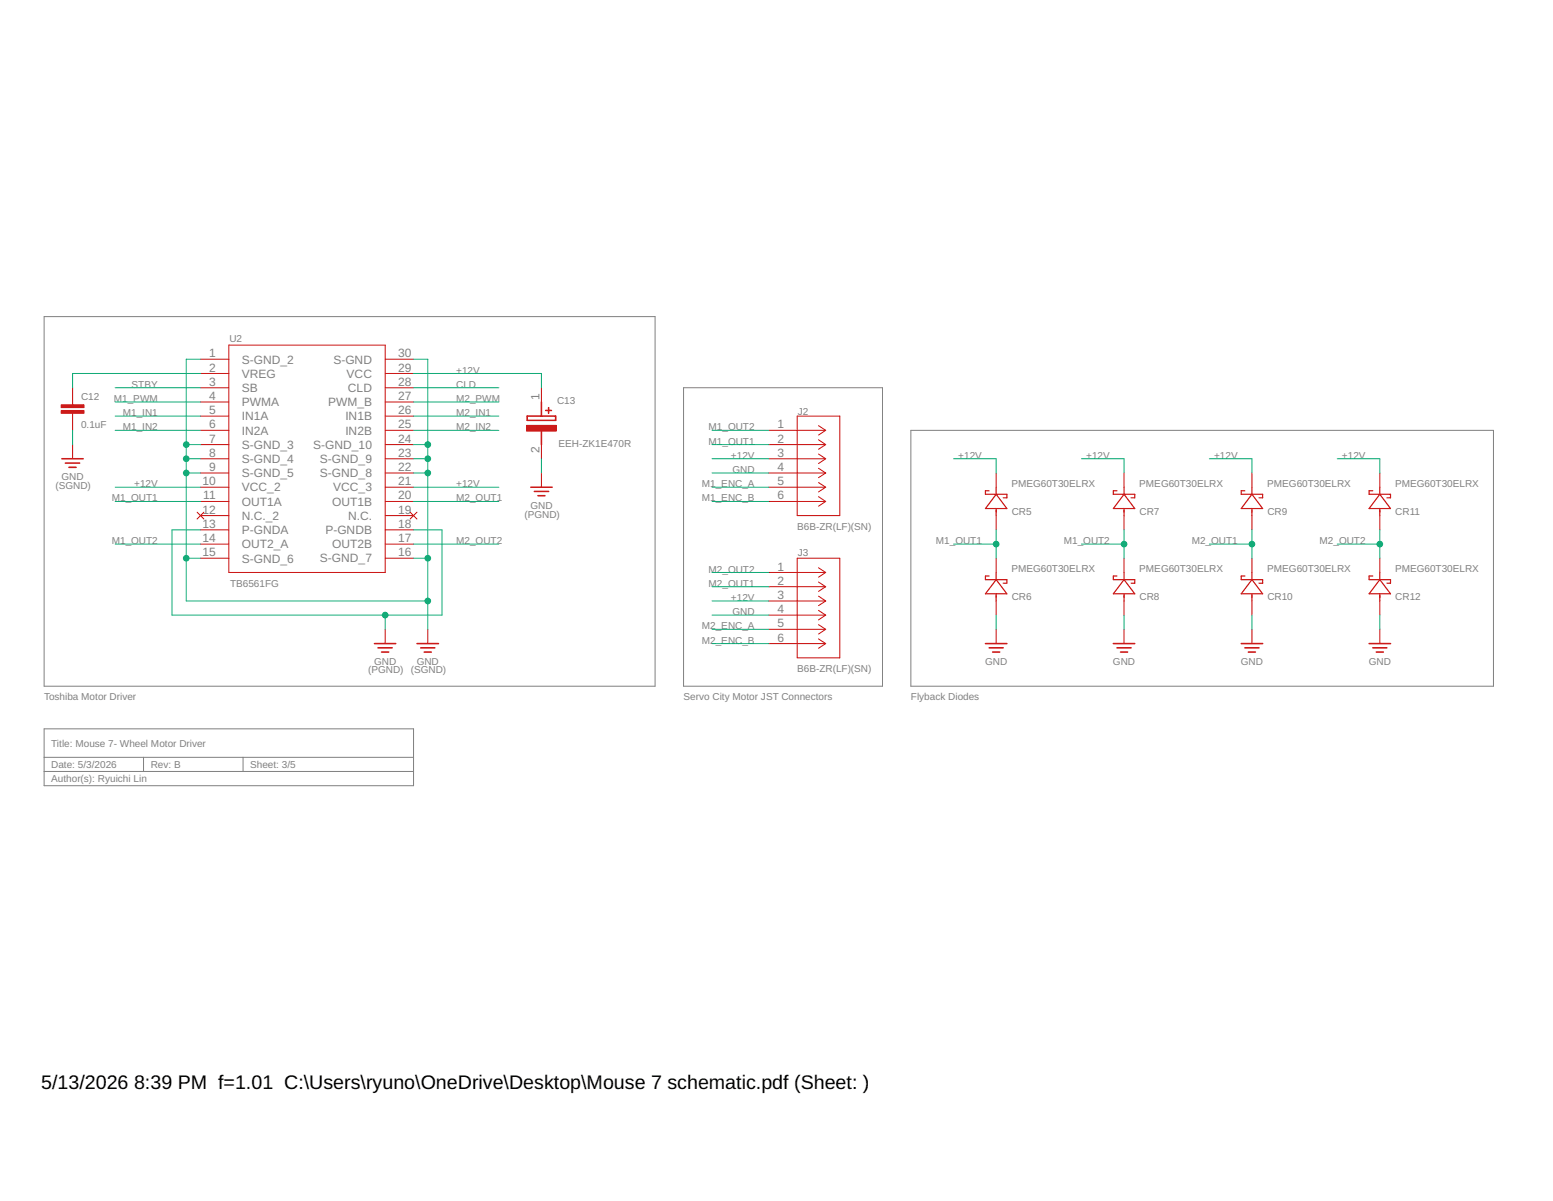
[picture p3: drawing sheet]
<svg xmlns="http://www.w3.org/2000/svg" width="279mm" height="216mm" viewBox="0 0 279 216" stroke-linecap="round" stroke-linejoin="round" font-family="sans-serif">
<path d="M7.9 56.9h110v66.5h-110zM123 69.7h35.8v53.7h-35.8zM163.9 77.4h104.8v46h-104.8zM7.9 131h66.5v10.2h-66.5zM7.9 136.1h66.5M7.9 138.7h66.5M25.8 136.1v2.6M43.7 136.1v2.6" fill="none" stroke="#808080" stroke-width=".18"/>
<g fill="none" stroke="#c90d0c" stroke-width=".18">
<path d="M13.1 69.7v3.1M13.1 74.3v3.1M13.1 79.9v2.6M36.1 64.6h5.1M36.1 67.1h5.1M36.1 69.7h5.1M36.1 72.3h5.1M36.1 74.8h5.1M36.1 77.4h5.1M36.1 79.9h5.1M41.2 62h28.1v40.9h-28.1zM69.3 64.6h5.1"/>
<path d="M69.3 67.1h5.1M69.3 69.7h5.1M69.3 72.3h5.1M69.3 74.8h5.1M69.3 77.4h5.1M69.3 79.9h5.1M97.4 69.7v2.6M97.4 79.9v2.6M138.3 77.4h10.2M138.3 79.9h10.2M143.4 74.8h7.7v17.9h-7.7zM147.3 76.5l1.2 .9"/>
<path d="M147.3 79.1l1.2 .8M148.5 77.4l-1.2 .8M148.5 79.9l-1.2 .9M35.5 92.1l1.2 1.2M36.1 82.5h5.1M36.1 85h5.1M36.1 87.6h5.1M36.1 90.1h5.1M36.1 92.7h5.1M36.1 95.2h5.1M36.1 97.8h5.1M36.7 92.1l-1.2 1.2"/>
<path d="M69.3 82.5h5.1M69.3 85h5.1M69.3 87.6h5.1M69.3 90.1h5.1M69.3 92.7h5.1M69.3 95.2h5.1M69.3 97.8h5.1M73.8 92.1l1.2 1.2M75 92.1l-1.2 1.2M97.4 85v2.6M138.3 82.5h10.2M138.3 85h10.2"/>
<path d="M138.3 87.6h10.2M138.3 90.1h10.2M147.3 81.6l1.2 .9M147.3 84.2l1.2 .8M147.3 86.7l1.2 .9M147.3 89.3l1.2 .8M148.5 82.5l-1.2 .8M148.5 85l-1.2 .9M148.5 87.6l-1.2 .8M148.5 90.1l-1.2 .9M179.2 85v2.6M179.2 92.7v2.5"/>
<path d="M202.2 85v2.6M202.2 92.7v2.5M225.2 85v2.6M225.2 92.7v2.5M248.2 85v2.6M248.2 92.7v2.5M36.1 100.4h5.1M69.3 100.4h5.1M69.3 113.1v2.6M77 113.1v2.6M138.3 102.9h10.2M138.3 105.5h10.2"/>
<path d="M138.3 108h10.2M138.3 110.6h10.2M138.3 113.1h10.2M138.3 115.7h10.2M143.4 100.4h7.7v17.9h-7.7zM147.3 102.1l1.2 .8M147.3 104.6l1.2 .9M147.3 107.2l1.2 .8M147.3 109.7l1.2 .9M147.3 112.3l1.2 .8M147.3 114.9l1.2 .8M148.5 102.9l-1.2 .9"/>
<path d="M148.5 105.5l-1.2 .8M148.5 108l-1.2 .9M148.5 110.6l-1.2 .8M148.5 113.1l-1.2 .9M148.5 115.7l-1.2 .8M179.2 100.4v2.5M179.2 108v2.6M179.2 113.1v2.6M202.2 100.4v2.5M202.2 108v2.6M202.2 113.1v2.6M225.2 100.4v2.5"/>
<path d="M225.2 108v2.6M225.2 113.1v2.6M248.2 100.4v2.5M248.2 108v2.6M248.2 113.1v2.6"/>
</g>
<g fill="#c90d0c" stroke="#c90d0c" stroke-width=".18">
<path d="M11 73.8h4.1v.5h-4.1z"/>
<path d="M11 72.8h4.1v.5h-4.1z"/>
</g>
<g fill="none" stroke="#c90d0c" stroke-width=".28">
<path d="M94.8 74.8h5.2v.8h-5.2zM97.4 72.3v2.5M97.4 77.4v2.5M98.2 73.8h1M98.7 73.3v1M11.1 82.5h3.9M11.8 83.2h2.5M12.4 84h1.3M95.5 87.6h3.8M96.1 88.3h2.6M96.8 89.1h1.2M67.4 115.7h3.8"/>
<path d="M68 116.5h2.6M68.6 117.2h1.3M75 115.7h3.9M75.7 116.5h2.5M76.3 117.2h1.3M177.3 115.7h3.8M177.9 116.5h2.6M178.6 117.2h1.3M200.3 115.7h3.9M201 116.5h2.5M201.6 117.2h1.3M223.3 115.7h3.9"/>
<path d="M224 116.5h2.5M224.6 117.2h1.3M246.3 115.7h3.9M247 116.5h2.5M247.6 117.2h1.3"/>
</g>
<g fill="none" stroke="#c90d0c" stroke-width=".21">
<path d="M177.9 88.2h-.6v.7h3.8v.6h-.6M179.2 87.6v1.3M179.2 91.4v1.3M179.2 88.9l1.9 2.5h-3.8zM201 88.2h-.7v.7h3.9v.6h-.7M202.2 88.9l2 2.5h-3.9zM202.2 87.6v1.3M202.2 91.4v1.3M224 88.2h-.7v.7h3.9v.6h-.7M225.2 88.9l2 2.5h-3.9zM225.2 87.6v1.3M225.2 91.4v1.3"/>
<path d="M247 88.2h-.7v.7h3.9v.6h-.7M248.2 88.9l2 2.5h-3.9zM248.2 87.6v1.3M248.2 91.4v1.3M177.9 103.5h-.6v.7h3.8v.6h-.6M179.2 102.9v1.3M179.2 106.7v1.3M179.2 104.2l1.9 2.5h-3.8zM201 103.5h-.7v.7h3.9v.6h-.7M202.2 104.2l2 2.5h-3.9zM202.2 102.9v1.3M202.2 106.7v1.3"/>
<path d="M224 103.5h-.7v.7h3.9v.6h-.7M225.2 104.2l2 2.5h-3.9zM225.2 102.9v1.3M225.2 106.7v1.3M247 103.5h-.7v.7h3.9v.6h-.7M248.2 104.2l2 2.5h-3.9zM248.2 102.9v1.3M248.2 106.7v1.3"/>
</g>
<path d="M94.7 76.5h5.4v1h-5.4z" fill-rule="evenodd" fill="#c90d0c" stroke="#c90d0c" stroke-width=".18"/>
<g fill="none" stroke="#0dab76" stroke-width=".18">
<path d="M13.1 77.4v2.5M20.7 69.7h15.4M20.7 72.3h15.4M20.7 74.8h15.4M20.7 77.4h15.4M33.5 79.9h2.6M36.1 64.6h-2.6v43.4h43.5M36.1 67.1h-23v2.6M74.4 64.6h2.6v48.5M74.4 79.9h2.6M74.4 67.1h23v2.6M74.4 69.7h15.3"/>
<path d="M74.4 72.3h15.3M74.4 74.8h15.3M74.4 77.4h15.3M128.1 79.9h10.2M128.1 77.4h10.2M20.7 87.6h15.4M20.7 90.1h15.4M20.7 97.8h15.4M33.5 82.5h2.6M33.5 85h2.6M36.1 95.2h-5.2v15.4h48.6v-15.4h-5.1M74.4 82.5h2.6"/>
<path d="M74.4 85h2.6M74.4 87.6h15.3M74.4 90.1h15.3M74.4 97.8h15.3M97.4 82.5v2.5M128.1 82.5h10.2M128.1 85h10.2M128.1 87.6h10.2M128.1 90.1h10.2M171.6 82.5h7.6v2.5M171.6 97.8h7.6M179.2 95.2v5.2"/>
<path d="M194.6 82.5h7.6v2.5M194.6 97.8h7.6M202.2 95.2v5.2M217.6 82.5h7.6v2.5M217.6 97.8h7.6M225.2 95.2v5.2M240.6 82.5h7.6v2.5M240.6 97.8h7.6M248.2 95.2v5.2M33.5 100.4h2.6M69.3 110.6v2.5M74.4 100.4h2.6"/>
<path d="M128.1 110.6h10.2M128.1 108h10.2M128.1 105.5h10.2M128.1 102.9h10.2M128.1 113.1h10.2M128.1 115.7h10.2M179.2 110.6v2.5M202.2 110.6v2.5M225.2 110.6v2.5M248.2 110.6v2.5"/>
</g>
<g fill="#0dab76" stroke="#0dab76" stroke-width=".18">
<circle cx="69.3" cy="110.6" r=".51"/>
<circle cx="77" cy="108" r=".51"/>
<circle cx="33.5" cy="79.9" r=".51"/>
<circle cx="33.5" cy="82.5" r=".51"/>
<circle cx="33.5" cy="85" r=".51"/>
<circle cx="33.5" cy="100.4" r=".51"/>
<circle cx="77" cy="100.4" r=".51"/>
<circle cx="77" cy="79.9" r=".51"/>
<circle cx="77" cy="82.5" r=".51"/>
<circle cx="77" cy="85" r=".51"/>
<circle cx="179.2" cy="97.8" r=".51"/>
<circle cx="225.2" cy="97.8" r=".51"/>
<circle cx="248.2" cy="97.8" r=".51"/>
<circle cx="202.2" cy="97.8" r=".51"/>
</g>
<g font-size="3.5">
<text x="7.4" y="195.8">5/13/2026</text>
<text x="24.1" y="195.8">8:39 PM f=1.01 C:\Users\ryuno\OneDrive\Desktop\Mouse 7 schematic.pdf (Sheet: )</text>
</g>
<g font-size="2.2" fill="#808080">
<text x="37.6" y="64.2">1</text>
<text x="43.5" y="65.4">S-GND_2</text>
<text x="60" y="65.3">S-GND</text>
<text x="71.6" y="64.2">30</text>
<text x="37.6" y="66.8">2</text>
<text x="37.6" y="69.3">3</text>
<text x="37.6" y="71.9">4</text>
<text x="43.5" y="67.9">VREG</text>
<text x="43.5" y="70.5">SB</text>
<text x="62.4" y="67.9">VCC</text>
<text x="62.6" y="70.5">CLD</text>
<text x="71.6" y="71.9">27</text>
<text x="71.6" y="69.3">28</text>
<text x="71.6" y="66.8">29</text>
<text x="97.1" y="71.9" transform="rotate(-90 97.1 71.9)">1</text>
<text x="37.6" y="74.5">5</text>
<text x="37.6" y="77">6</text>
<text x="43.5" y="73">PWMA</text>
<text x="43.5" y="75.6">IN1A</text>
<text x="59" y="73">PWM_B</text>
<text x="62.1" y="75.6">IN1B</text>
<text x="71.6" y="77">25</text>
<text x="71.6" y="74.5">26</text>
<text x="139.9" y="77">1</text>
<text x="37.6" y="79.6">7</text>
<text x="37.6" y="82.1">8</text>
<text x="43.5" y="78.1">IN2A</text>
<text x="43.5" y="80.7">S-GND_3</text>
<text x="43.5" y="83.2">S-GND_4</text>
<text x="56.4" y="80.7">S-GND_10</text>
<text x="57.6" y="83.2">S-GND_9</text>
<text x="62.1" y="78.1">IN2B</text>
<text x="71.6" y="82.1">23</text>
<text x="71.6" y="79.6">24</text>
<text x="97.1" y="81.5" transform="rotate(-90 97.1 81.5)">2</text>
<text x="139.9" y="79.6">2</text>
<text x="139.9" y="82.1">3</text>
<text x="36.4" y="87.2">10</text>
<text x="36.6" y="89.8">11</text>
<text x="37.6" y="84.7">9</text>
<text x="43.5" y="85.8">S-GND_5</text>
<text x="43.5" y="88.4">VCC_2</text>
<text x="57.6" y="85.8">S-GND_8</text>
<text x="60" y="88.3">VCC_3</text>
<text x="71.6" y="89.8">20</text>
<text x="71.6" y="87.2">21</text>
<text x="71.6" y="84.7">22</text>
<text x="139.9" y="84.7">4</text>
<text x="139.9" y="87.2">5</text>
<text x="139.9" y="89.8">6</text>
<text x="36.4" y="92.3">12</text>
<text x="36.4" y="94.9">13</text>
<text x="43.5" y="90.9">OUT1A</text>
<text x="43.5" y="93.5">N.C._2</text>
<text x="59.7" y="90.9">OUT1B</text>
<text x="62.6" y="93.5">N.C.</text>
<text x="71.6" y="94.9">18</text>
<text x="71.6" y="92.3">19</text>
<text x="36.4" y="97.4">14</text>
<text x="36.4" y="100">15</text>
<text x="43.5" y="96">P-GNDA</text>
<text x="43.5" y="98.6">OUT2_A</text>
<text x="43.5" y="101.1">S-GND_6</text>
<text x="57.6" y="101.1">S-GND_7</text>
<text x="58.5" y="96">P-GNDB</text>
<text x="59.7" y="98.6">OUT2B</text>
<text x="71.6" y="100">16</text>
<text x="71.6" y="97.4">17</text>
<text x="139.9" y="102.6">1</text>
<text x="139.9" y="105.1">2</text>
<text x="139.9" y="107.7">3</text>
<text x="139.9" y="110.2">4</text>
<text x="139.9" y="112.8">5</text>
<text x="139.9" y="115.3">6</text>
</g>
<g font-size="1.8" fill="#808080">
<text x="41.3" y="61.5">U2</text>
<text x="14.6" y="71.9">C12</text>
<text x="23.7" y="69.7">STBY</text>
<text x="82.1" y="67.1">+12V</text>
<text x="82.1" y="69.7">CLD</text>
<text x="14.6" y="77">0.1uF</text>
<text x="20.5" y="72.3">M1_PWM</text>
<text x="22.1" y="74.8">M1_IN1</text>
<text x="22.1" y="77.4">M1_IN2</text>
<text x="82.1" y="72.3">M2_PWM</text>
<text x="82.1" y="74.8">M2_IN1</text>
<text x="82.1" y="77.4">M2_IN2</text>
<text x="100.2" y="72.6">C13</text>
<text x="127.5" y="77.4">M1_OUT2</text>
<text x="143.5" y="74.6">J2</text>
<text x="100.5" y="80.3">EEH-ZK1E470R</text>
<text x="127.5" y="79.9">M1_OUT1</text>
<text x="131.5" y="82.5">+12V</text>
<text x="172.4" y="82.5">+12V</text>
<text x="195.4" y="82.5">+12V</text>
<text x="218.4" y="82.5">+12V</text>
<text x="241.4" y="82.5">+12V</text>
<text x="10" y="87.8">(SGND)</text>
<text x="11.1" y="86.3">GND</text>
<text x="24.1" y="87.6">+12V</text>
<text x="82.1" y="87.6">+12V</text>
<text x="126.3" y="87.6">M1_ENC_A</text>
<text x="131.8" y="85">GND</text>
<text x="182" y="87.5">PMEG60T30ELRX</text>
<text x="205" y="87.5">PMEG60T30ELRX</text>
<text x="228" y="87.5">PMEG60T30ELRX</text>
<text x="251" y="87.5">PMEG60T30ELRX</text>
<text x="20.1" y="90.1">M1_OUT1</text>
<text x="82.1" y="90.1">M2_OUT1</text>
<text x="94.3" y="93.2">(PGND)</text>
<text x="95.4" y="91.4">GND</text>
<text x="126.3" y="90.1">M1_ENC_B</text>
<text x="143.4" y="95.3">B6B-ZR(LF)(SN)</text>
<text x="182" y="92.5">CR5</text>
<text x="205" y="92.5">CR7</text>
<text x="228" y="92.5">CR9</text>
<text x="251" y="92.5">CR11</text>
<text x="20.1" y="97.8">M1_OUT2</text>
<text x="82.1" y="97.8">M2_OUT2</text>
<text x="143.5" y="99.9">J3</text>
<text x="168.4" y="97.8">M1_OUT1</text>
<text x="191.4" y="97.8">M1_OUT2</text>
<text x="214.4" y="97.8">M2_OUT1</text>
<text x="237.4" y="97.8">M2_OUT2</text>
<text x="41.4" y="105.5">TB6561FG</text>
<text x="127.5" y="105.5">M2_OUT1</text>
<text x="127.5" y="102.9">M2_OUT2</text>
<text x="182" y="102.9">PMEG60T30ELRX</text>
<text x="182" y="107.9">CR6</text>
<text x="205" y="102.9">PMEG60T30ELRX</text>
<text x="205" y="107.9">CR8</text>
<text x="228" y="102.9">PMEG60T30ELRX</text>
<text x="228" y="107.9">CR10</text>
<text x="251" y="102.9">PMEG60T30ELRX</text>
<text x="251" y="107.9">CR12</text>
<text x="126.3" y="113.1">M2_ENC_A</text>
<text x="131.5" y="108">+12V</text>
<text x="131.8" y="110.6">GND</text>
<text x="67.3" y="119.5">GND</text>
<text x="75" y="119.5">GND</text>
<text x="126.3" y="115.7">M2_ENC_B</text>
<text x="177.2" y="119.5">GND</text>
<text x="200.2" y="119.5">GND</text>
<text x="223.2" y="119.5">GND</text>
<text x="246.3" y="119.5">GND</text>
<text x="7.9" y="125.9">Toshiba Motor Driver</text>
<text x="66.2" y="121.1">(PGND)</text>
<text x="73.9" y="121.1">(SGND)</text>
<text x="123" y="125.9">Servo City Motor JST Connectors</text>
<text x="143.4" y="120.8">B6B-ZR(LF)(SN)</text>
<text x="163.9" y="125.9">Flyback Diodes</text>
<text x="9.2" y="134.2">Title: Mouse 7- Wheel Motor Driver</text>
<text x="9.2" y="138">Date: 5/3/2026</text>
<text x="9.2" y="140.6">Author(s): Ryuichi Lin</text>
<text x="27.1" y="138">Rev: B</text>
<text x="45" y="138">Sheet: 3/5</text>
</g>
</svg>
